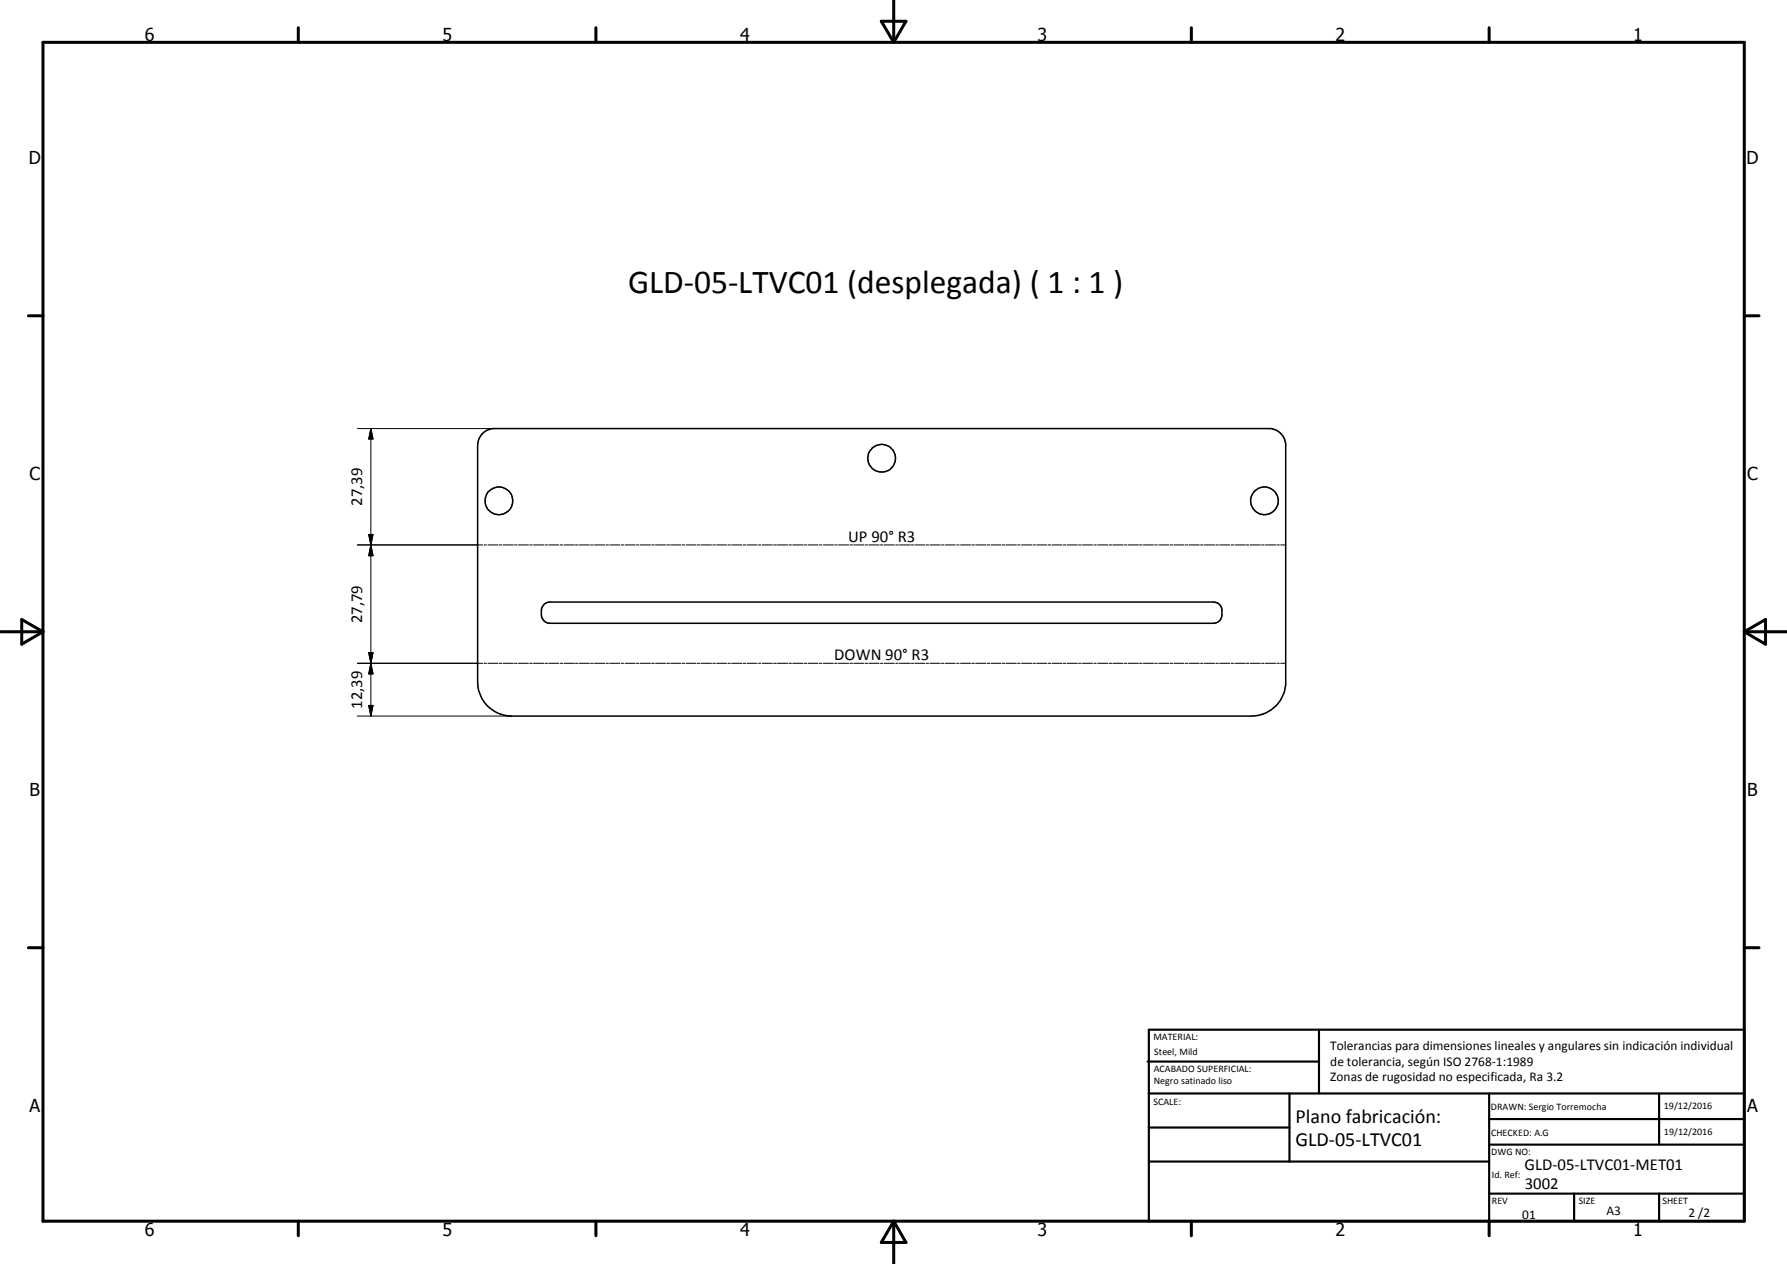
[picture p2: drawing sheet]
<svg xmlns="http://www.w3.org/2000/svg" width="420mm" height="297mm" viewBox="0 0 420 297" stroke-linecap="round" stroke-linejoin="round" font-family="sans-serif">
<g fill="none" stroke="#000" stroke-width=".35">
<path d="M113.3 102l1.2-.9 1.3-.4h183a4.1 4.1 0 0 1 3.5 3.5v56.8a8.2 8.2 0 0 1-8 7.3h-174a8 8 0 0 1-8-8v-55.6l.3-1.4zM128 141.9l.6-.3 .7-.1h156a2 2 0 0 1 2 2 2.29 2.29 0 0 1-1.6 2.9l-156.4 .1a2.3 2.3 0 0 1-2-3l.1-.7z"/>
<circle cx="117.3" cy="117.7" r="3.2"/>
<circle cx="207.3" cy="107.7" r="3.3"/>
<circle cx="297.3" cy="117.7" r="3.3"/>
</g>
<g fill="none" stroke="#000" stroke-width=".24">
<path d="M84 100.7h32.3M87.2 100.7l.5 2.5h-1zM87.2 100.7v67.6M84 128.1h29.5M86.7 125.6h1l-.5 2.5zM87.2 128.1l.5 2.5h-1zM113.8 128.1h.6M114.7 128.1h2.4M117.4 128.1h.6M118.3 128.1h2.4M121 128.1h.6M121.9 128.1h2.3"/>
<path d="M124.5 128.1h.6M125.4 128.1h2.4M128.1 128.1h.6M129 128.1h2.4M131.7 128.1h.6M132.6 128.1h2.4M135.3 128.1h.6M136.2 128.1h2.4M138.9 128.1h.6M139.8 128.1h2.4M142.5 128.1h.6M143.4 128.1h2.3"/>
<path d="M146.1 128.1h.5M147 128.1h2.3M149.6 128.1h.6M150.5 128.1h2.4M153.2 128.1h.6M154.1 128.1h2.4M156.8 128.1h.6M157.7 128.1h2.4M160.4 128.1h.6M161.3 128.1h2.4M164 128.1h.6M164.9 128.1h2.4"/>
<path d="M167.6 128.1h.6M168.5 128.1h2.3M171.1 128.1h.6M172 128.1h2.4M174.7 128.1h.6M175.6 128.1h2.4M178.3 128.1h.6M179.2 128.1h2.4M181.9 128.1h.6M182.8 128.1h2.4M185.5 128.1h.6M186.4 128.1h2.4"/>
<path d="M189 128.1h.7M190 128.1h2.4M192.6 128.1h.6M193.6 128.1h2.3M196.2 128.1h.6M197.1 128.1h2.4M199.8 128.1h.6M200.7 128.1h2.4M203.4 128.1h.6M204.3 128.1h2.4M207 128.1h.6M207.9 128.1h2.4"/>
<path d="M210.6 128.1h.6M211.5 128.1h2.4M214.2 128.1h.6M215.1 128.1h2.4M217.8 128.1h.5M218.6 128.1h2.5M221.3 128.1h.6M222.2 128.1h2.4M224.9 128.1h.6M225.8 128.1h2.4M228.5 128.1h.6M229.4 128.1h2.4"/>
<path d="M232.1 128.1h.6M233 128.1h2.4M235.7 128.1h.6M236.5 128.1h2.5M239.3 128.1h.5M240.2 128.1h2.4M242.9 128.1h.5M243.7 128.1h2.5M246.5 128.1h.5M247.3 128.1h2.4M250 128.1h.6M250.9 128.1h2.4"/>
<path d="M253.6 128.1h.6M254.5 128.1h2.4M257.2 128.1h.6M258.1 128.1h2.4M260.8 128.1h.6M261.7 128.1h2.4M264.4 128.1h.6M265.2 128.1h2.5M267.9 128.1h.7M268.8 128.1h2.4M271.5 128.1h.6M272.4 128.1h2.4"/>
<path d="M275.1 128.1h.6M276 128.1h2.4M278.7 128.1h.6M279.6 128.1h2.4M282.3 128.1h.6M283.2 128.1h2.4M285.9 128.1h.6M286.8 128.1h2.3M289.5 128.1h.6M290.4 128.1h2.4M293 128.1h.7M294 128.1h2.3"/>
<path d="M296.6 128.1h.6M297.5 128.1h2.4M300.2 128.1h.6M301.1 128.1h1.2M84 155.9h29.5M86.7 153.4h1l-.5 2.5zM86.7 153.4l1 5h-1l1-5zM87.2 155.9l.5 2.5h-1zM113.8 155.9h.6M114.7 155.9h2.4M117.4 155.9h.6M118.3 155.9h2.4"/>
<path d="M121 155.9h.6M121.9 155.9h2.3M124.5 155.9h.6M125.4 155.9h2.4M128.1 155.9h.6M129 155.9h2.4M131.7 155.9h.6M132.6 155.9h2.4M135.3 155.9h.6M136.2 155.9h2.4M138.9 155.9h.6M139.8 155.9h2.4"/>
<path d="M142.5 155.9h.6M143.4 155.9h2.3M146.1 155.9h.5M147 155.9h2.3M149.6 155.9h.6M150.5 155.9h2.4M153.2 155.9h.6M154.1 155.9h2.4M156.8 155.9h.6M157.7 155.9h2.4M160.4 155.9h.6M161.3 155.9h2.4"/>
<path d="M164 155.9h.6M164.9 155.9h2.4M167.6 155.9h.6M168.5 155.9h2.3M171.1 155.9h.6M172 155.9h2.4M174.7 155.9h.6M175.6 155.9h2.4M178.3 155.9h.6M179.2 155.9h2.4M181.9 155.9h.6M182.8 155.9h2.4"/>
<path d="M185.5 155.9h.6M186.4 155.9h2.4M189 155.9h.7M190 155.9h2.4M192.6 155.9h.6M193.6 155.9h2.3M196.2 155.9h.6M197.1 155.9h2.4M199.8 155.9h.6M200.7 155.9h2.4M203.4 155.9h.6M204.3 155.9h2.4"/>
<path d="M207 155.9h.6M207.9 155.9h2.4M210.6 155.9h.6M211.5 155.9h2.4M214.2 155.9h.6M215.1 155.9h2.4M217.8 155.9h.5M218.6 155.9h2.5M221.3 155.9h.6M222.2 155.9h2.4M224.9 155.9h.6M225.8 155.9h2.4"/>
<path d="M228.5 155.9h.6M229.4 155.9h2.4M232.1 155.9h.6M233 155.9h2.4M235.7 155.9h.6M236.5 155.9h2.5M239.3 155.9h.5M240.2 155.9h2.4M242.9 155.9h.5M243.7 155.9h2.5M246.5 155.9h.5M247.3 155.9h2.4"/>
<path d="M250 155.9h.6M250.9 155.9h2.4M253.6 155.9h.6M254.5 155.9h2.4M257.2 155.9h.6M258.1 155.9h2.4M260.8 155.9h.6M261.7 155.9h2.4M264.4 155.9h.6M265.2 155.9h2.5M267.9 155.9h.7M268.8 155.9h2.4"/>
<path d="M271.5 155.9h.6M272.4 155.9h2.4M275.1 155.9h.6M276 155.9h2.4M278.7 155.9h.6M279.6 155.9h2.4M282.3 155.9h.6M283.2 155.9h2.4M285.9 155.9h.6M286.8 155.9h2.3M289.5 155.9h.6M290.4 155.9h2.4"/>
<path d="M293 155.9h.7M294 155.9h2.3M296.6 155.9h.6M297.5 155.9h2.4M300.2 155.9h.6M301.1 155.9h1.2M84 168.3h36.3M86.7 165.8h1l-.5 2.5z"/>
</g>
<g fill="none" stroke="#000" stroke-width=".71">
<path d="M10.1 9.9h400v277.1h-400zM70.1 6.5v3.4M140.1 6.5v3.4M207.2 5h5.8l-2.9 4.9zM210.1 0v9.9M280.1 6.5v3.4M350.1 6.5v3.4M6.7 74.2h3.4M410.1 74.2h3.5M.1 148.5h10M5.1 145.6l5 2.9-5 2.9zM410.1 148.5h10"/>
<path d="M410.1 148.5l5-2.9v5.8zM6.7 222.7h3.4M410.1 222.7h3.5M70.1 287v3.4M140.1 287v3.4M210.1 287v10M210.1 287l2.9 5h-5.8zM280.1 287v3.4M350.1 287v3.4"/>
</g>
<g fill="none" stroke="#000" stroke-width=".51">
<path d="M269.8 249.5h40.3M270.1 242h140v45h-140zM270.1 257h140M303.2 257v16M310.1 242v15M350.1 257v30M390.1 257v12M270.1 265h33.1M270.1 273h80M350.1 269h60M350.1 263h60M350.1 280.5h60"/>
<path d="M370.1 280.5v6.5M390.1 280.5v6.5"/>
</g>
<path d="M87.2 100.7l.5 2.5h-1zM86.7 125.6h1l-.5 2.5zM87.2 128.1l.5 2.5h-1zM86.7 153.4h1l-.5 2.5zM87.2 155.9l.5 2.5h-1zM86.7 165.8h1l-.5 2.5z" fill="#000"/>
<text font-size="7.9" x="147.7" y="68.9">GLD-05-LTVC01 (desplegada) ( 1 : 1 )</text>
<g font-size="4.7">
<text x="304.6" y="263.9">Plano fabricación:</text>
<text x="304.6" y="269.3">GLD-05-LTVC01</text>
</g>
<g font-size="4.2">
<text x="34" y="9.6">6</text>
<text x="104" y="9.6">5</text>
<text x="174" y="9.6">4</text>
<text x="244" y="9.6">3</text>
<text x="314" y="9.6">2</text>
<text x="384" y="9.6">1</text>
<text x="6.8" y="38.7">D</text>
<text x="410.6" y="38.7">D</text>
<text x="7" y="112.9">C</text>
<text x="410.8" y="112.9">C</text>
<text x="7" y="187.1">B</text>
<text x="410.8" y="187.1">B</text>
<text x="7" y="261.4">A</text>
<text x="410.8" y="261.4">A</text>
<text x="34" y="290.4">6</text>
<text x="104" y="290.4">5</text>
<text x="174" y="290.4">4</text>
<text x="244" y="290.4">3</text>
<text x="314" y="290.4">2</text>
<text x="384" y="290.4">1</text>
</g>
<g font-size="3.9">
<text x="85.2" y="118.9" transform="rotate(-90 85.2 118.9)">27,39</text>
<text x="199.4" y="127.3">UP 90° R3</text>
<text x="85.2" y="146.5" transform="rotate(-90 85.2 146.5)">27,79</text>
<text x="196.2" y="155.1">DOWN 90° R3</text>
<text x="85.2" y="166.5" transform="rotate(-90 85.2 166.5)">12,39</text>
<text x="358.5" y="275">GLD-05-LTVC01-MET01</text>
<text x="358.5" y="279.4">3002</text>
</g>
<g font-size="3.1">
<text x="312.7" y="246.8">Tolerancias para dimensiones lineales y angulares sin indicación individual</text>
<text x="312.7" y="250.4">de tolerancia, según ISO 2768-1:1989</text>
<text x="312.7" y="254">Zonas de rugosidad no especificada, Ra 3.2</text>
<text x="357.9" y="286.4">01</text>
<text x="377.7" y="285.6">A3</text>
<text x="397" y="285.9">2 /2</text>
</g>
<g font-size="2.4">
<text x="271.2" y="244.4">MATERIAL:</text>
<text x="271.3" y="252">ACABADO SUPERFICIAL:</text>
<text x="271.4" y="247.9">Steel, Mild</text>
<text x="271.3" y="254.6">Negro satinado liso</text>
<text x="271.2" y="259.7">SCALE:</text>
<text x="350.6" y="260.8">DRAWN: Sergio Torremocha</text>
<text x="391.2" y="260.6">19/12/2016</text>
<text x="350.6" y="267">CHECKED: A.G</text>
<text x="391.2" y="266.7">19/12/2016</text>
<text x="350.6" y="271.4">DWG NO:</text>
<text x="350.8" y="276.9">Id. Ref:</text>
<text x="350.8" y="282.8">REV</text>
<text x="371.2" y="282.9">SIZE</text>
<text x="390.9" y="282.9">SHEET</text>
</g>
</svg>
